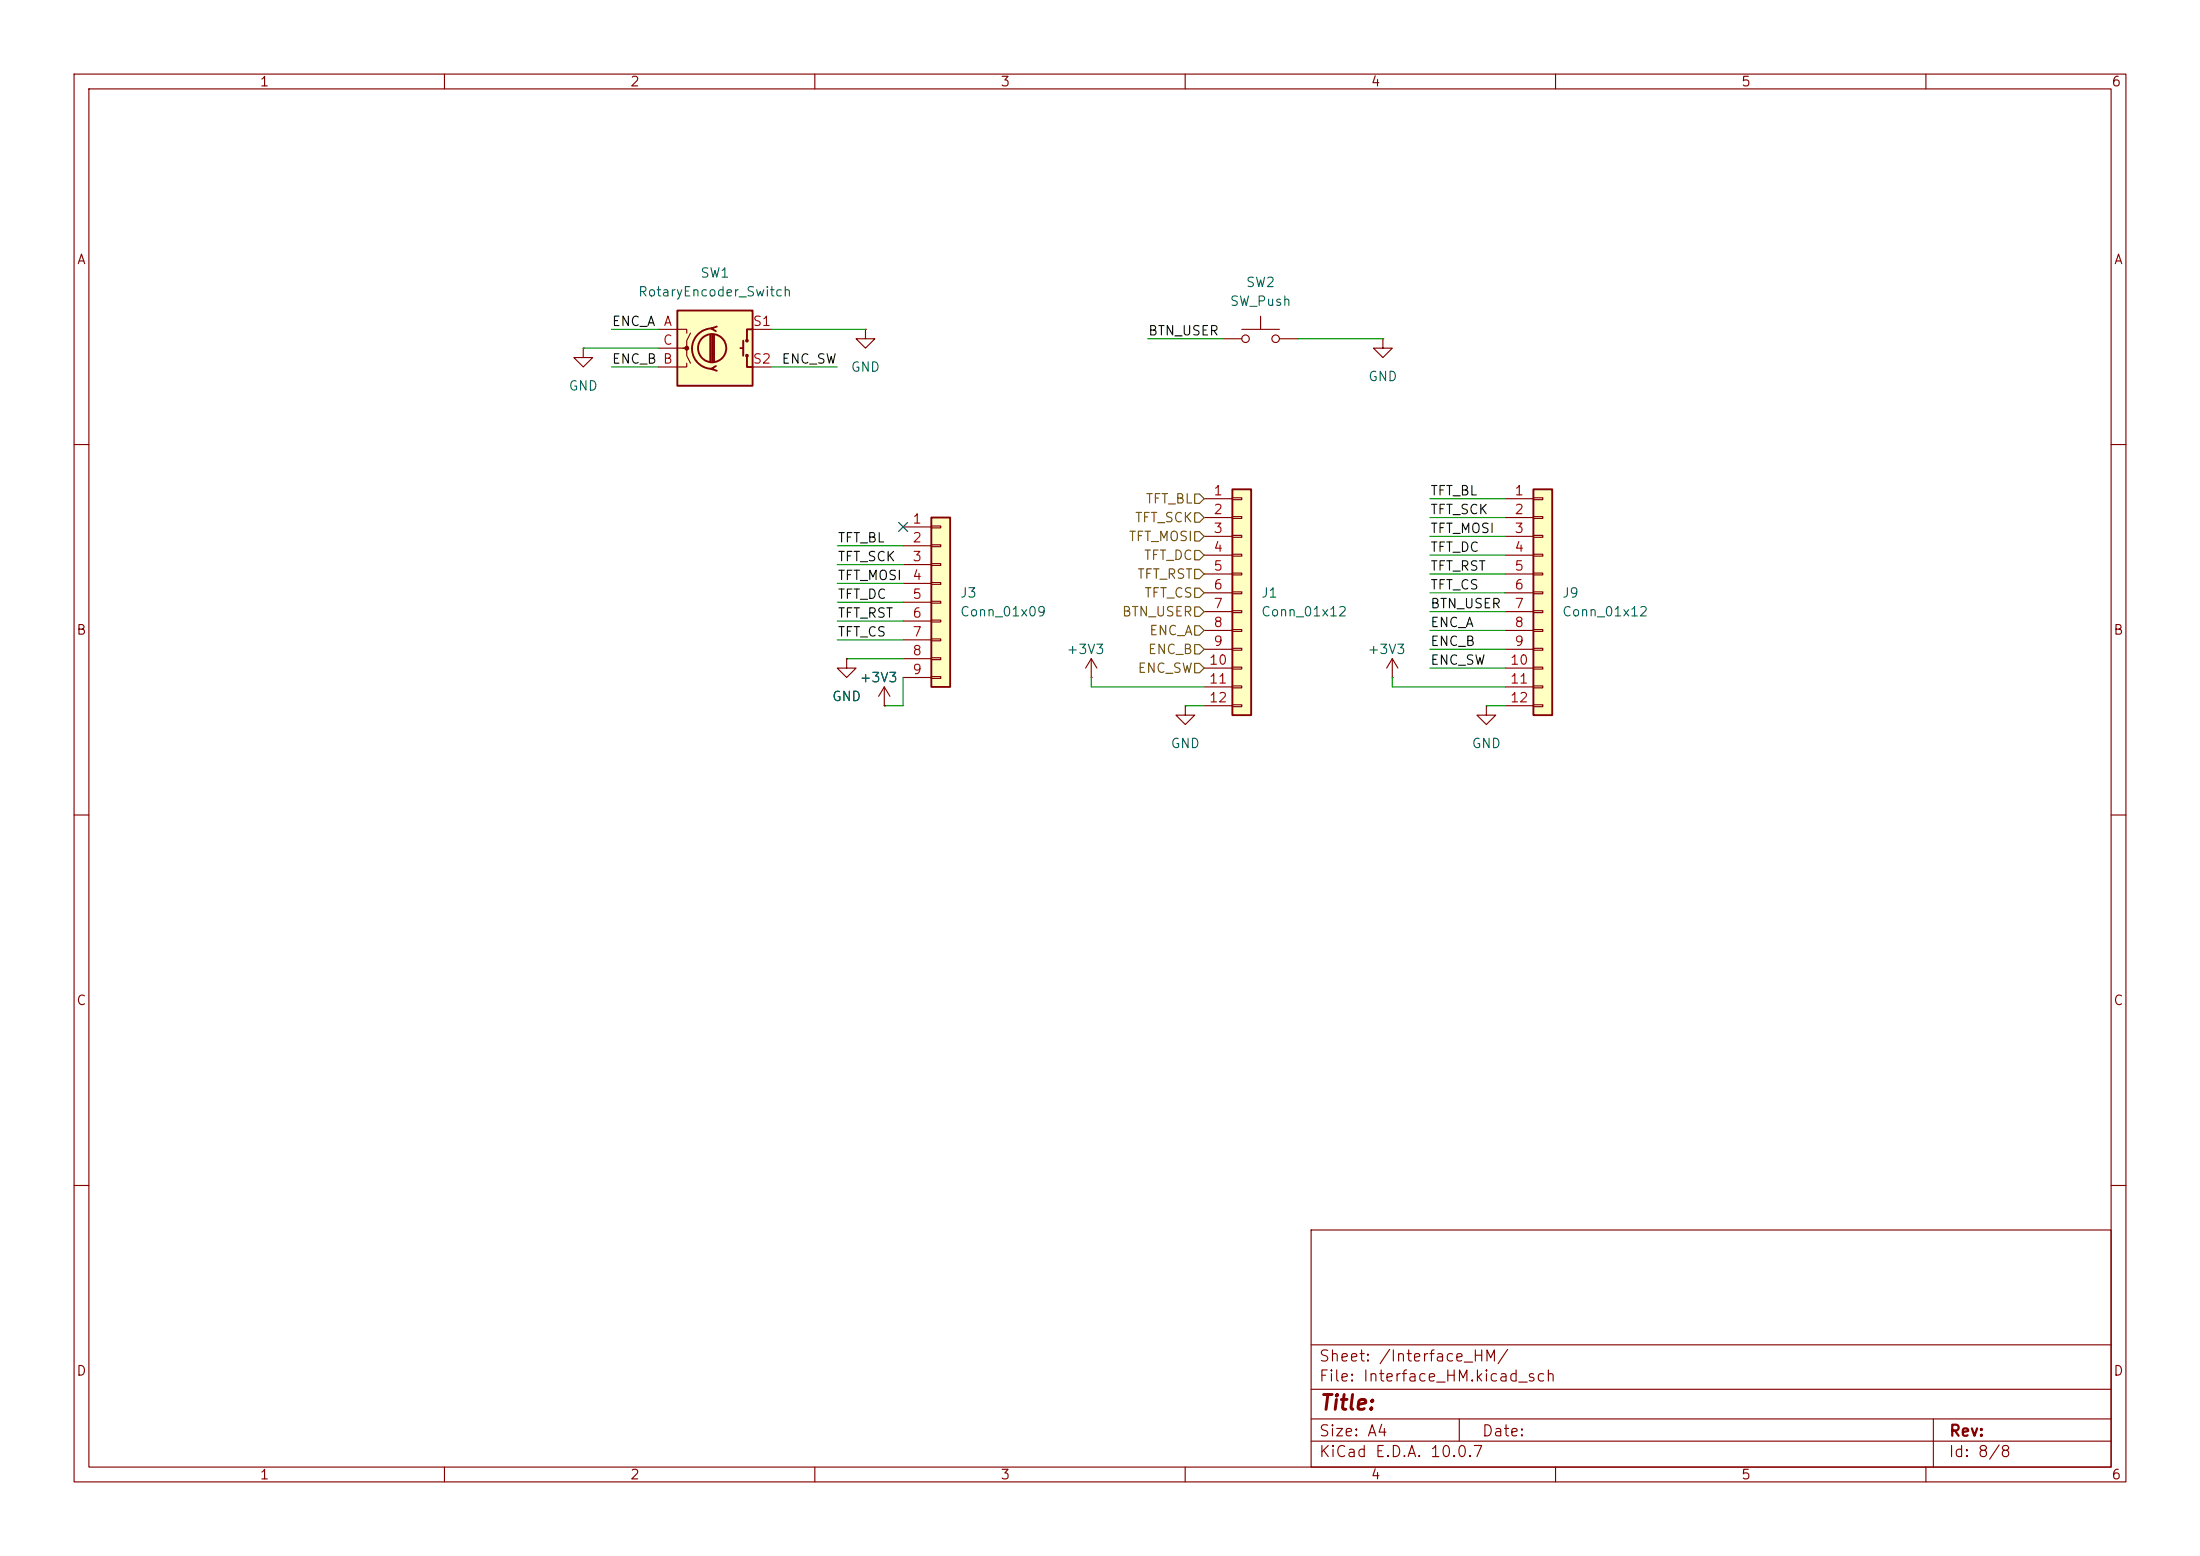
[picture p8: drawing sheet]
(kicad_sch
 (version 20260306)
 (generator "eeschema")
 (generator_version "10.0")
 (paper "A4")
 (lib_symbols
  (symbol "Connector_Generic:Conn_01x09"
   (pin_names
    (offset 1.016) (hide yes)) (exclude_from_sim no) (in_bom yes) (on_board yes)
   (in_pos_files yes)
   (duplicate_pin_numbers_are_jumpers no)
   (property "Reference" "J" (at 0 12.7 0) (show_name no) (do_not_autoplace no) (effects (font (size 1.27 1.27))))
   (property "Value" "Conn_01x09" (at 0 -12.7 0) (show_name no) (do_not_autoplace no) (effects (font (size 1.27 1.27))))
   (property "Footprint" "" (at 0 0 0) (show_name no) (do_not_autoplace no) (hide yes) (effects (font (size 1.27 1.27))))
   (property "Datasheet" "" (at 0 0 0) (show_name no) (do_not_autoplace no) (hide yes) (effects (font (size 1.27 1.27))))
   (property "Description" "Generic connector, single row, 01x09, script generated (kicad-library-utils/schlib/autogen/connector/)" (at 0 0 0) (show_name no) (do_not_autoplace no) (hide yes) (effects (font (size 1.27 1.27))))
   (symbol "Conn_01x09_1_1"
    (rectangle (start -1.27 11.43) (end 1.27 -11.43) (stroke (width 0.254) (type default)) (fill (type background)))
    (rectangle (start -1.27 10.287) (end 0 10.033) (stroke (width 0.1524) (type default)) (fill (type none)))
    (rectangle (start -1.27 7.747) (end 0 7.493) (stroke (width 0.1524) (type default)) (fill (type none)))
    (rectangle (start -1.27 5.207) (end 0 4.953) (stroke (width 0.1524) (type default)) (fill (type none)))
    (rectangle (start -1.27 2.667) (end 0 2.413) (stroke (width 0.1524) (type default)) (fill (type none)))
    (rectangle (start -1.27 0.127) (end 0 -0.127) (stroke (width 0.1524) (type default)) (fill (type none)))
    (rectangle (start -1.27 -2.413) (end 0 -2.667) (stroke (width 0.1524) (type default)) (fill (type none)))
    (rectangle (start -1.27 -4.953) (end 0 -5.207) (stroke (width 0.1524) (type default)) (fill (type none)))
    (rectangle (start -1.27 -7.493) (end 0 -7.747) (stroke (width 0.1524) (type default)) (fill (type none)))
    (rectangle (start -1.27 -10.033) (end 0 -10.287) (stroke (width 0.1524) (type default)) (fill (type none)))
    (pin passive line (at -5.08 10.16 0) (length 3.81) (name "Pin_1" (effects (font (size 1.27 1.27)))) (number "1" (effects (font (size 1.27 1.27)))))
    (pin passive line (at -5.08 7.62 0) (length 3.81) (name "Pin_2" (effects (font (size 1.27 1.27)))) (number "2" (effects (font (size 1.27 1.27)))))
    (pin passive line (at -5.08 5.08 0) (length 3.81) (name "Pin_3" (effects (font (size 1.27 1.27)))) (number "3" (effects (font (size 1.27 1.27)))))
    (pin passive line (at -5.08 2.54 0) (length 3.81) (name "Pin_4" (effects (font (size 1.27 1.27)))) (number "4" (effects (font (size 1.27 1.27)))))
    (pin passive line (at -5.08 0 0) (length 3.81) (name "Pin_5" (effects (font (size 1.27 1.27)))) (number "5" (effects (font (size 1.27 1.27)))))
    (pin passive line (at -5.08 -2.54 0) (length 3.81) (name "Pin_6" (effects (font (size 1.27 1.27)))) (number "6" (effects (font (size 1.27 1.27)))))
    (pin passive line (at -5.08 -5.08 0) (length 3.81) (name "Pin_7" (effects (font (size 1.27 1.27)))) (number "7" (effects (font (size 1.27 1.27)))))
    (pin passive line (at -5.08 -7.62 0) (length 3.81) (name "Pin_8" (effects (font (size 1.27 1.27)))) (number "8" (effects (font (size 1.27 1.27)))))
    (pin passive line (at -5.08 -10.16 0) (length 3.81) (name "Pin_9" (effects (font (size 1.27 1.27)))) (number "9" (effects (font (size 1.27 1.27))))))
   (embedded_fonts no))
  (symbol "Connector_Generic:Conn_01x12"
   (pin_names
    (offset 1.016) (hide yes)) (exclude_from_sim no) (in_bom yes) (on_board yes)
   (in_pos_files yes)
   (duplicate_pin_numbers_are_jumpers no)
   (property "Reference" "J" (at 0 15.24 0) (show_name no) (do_not_autoplace no) (effects (font (size 1.27 1.27))))
   (property "Value" "Conn_01x12" (at 0 -17.78 0) (show_name no) (do_not_autoplace no) (effects (font (size 1.27 1.27))))
   (property "Footprint" "" (at 0 0 0) (show_name no) (do_not_autoplace no) (hide yes) (effects (font (size 1.27 1.27))))
   (property "Datasheet" "" (at 0 0 0) (show_name no) (do_not_autoplace no) (hide yes) (effects (font (size 1.27 1.27))))
   (property "Description" "Generic connector, single row, 01x12, script generated (kicad-library-utils/schlib/autogen/connector/)" (at 0 0 0) (show_name no) (do_not_autoplace no) (hide yes) (effects (font (size 1.27 1.27))))
   (symbol "Conn_01x12_1_1"
    (rectangle (start -1.27 13.97) (end 1.27 -16.51) (stroke (width 0.254) (type default)) (fill (type background)))
    (rectangle (start -1.27 12.827) (end 0 12.573) (stroke (width 0.1524) (type default)) (fill (type none)))
    (rectangle (start -1.27 10.287) (end 0 10.033) (stroke (width 0.1524) (type default)) (fill (type none)))
    (rectangle (start -1.27 7.747) (end 0 7.493) (stroke (width 0.1524) (type default)) (fill (type none)))
    (rectangle (start -1.27 5.207) (end 0 4.953) (stroke (width 0.1524) (type default)) (fill (type none)))
    (rectangle (start -1.27 2.667) (end 0 2.413) (stroke (width 0.1524) (type default)) (fill (type none)))
    (rectangle (start -1.27 0.127) (end 0 -0.127) (stroke (width 0.1524) (type default)) (fill (type none)))
    (rectangle (start -1.27 -2.413) (end 0 -2.667) (stroke (width 0.1524) (type default)) (fill (type none)))
    (rectangle (start -1.27 -4.953) (end 0 -5.207) (stroke (width 0.1524) (type default)) (fill (type none)))
    (rectangle (start -1.27 -7.493) (end 0 -7.747) (stroke (width 0.1524) (type default)) (fill (type none)))
    (rectangle (start -1.27 -10.033) (end 0 -10.287) (stroke (width 0.1524) (type default)) (fill (type none)))
    (rectangle (start -1.27 -12.573) (end 0 -12.827) (stroke (width 0.1524) (type default)) (fill (type none)))
    (rectangle (start -1.27 -15.113) (end 0 -15.367) (stroke (width 0.1524) (type default)) (fill (type none)))
    (pin passive line (at -5.08 12.7 0) (length 3.81) (name "Pin_1" (effects (font (size 1.27 1.27)))) (number "1" (effects (font (size 1.27 1.27)))))
    (pin passive line (at -5.08 10.16 0) (length 3.81) (name "Pin_2" (effects (font (size 1.27 1.27)))) (number "2" (effects (font (size 1.27 1.27)))))
    (pin passive line (at -5.08 7.62 0) (length 3.81) (name "Pin_3" (effects (font (size 1.27 1.27)))) (number "3" (effects (font (size 1.27 1.27)))))
    (pin passive line (at -5.08 5.08 0) (length 3.81) (name "Pin_4" (effects (font (size 1.27 1.27)))) (number "4" (effects (font (size 1.27 1.27)))))
    (pin passive line (at -5.08 2.54 0) (length 3.81) (name "Pin_5" (effects (font (size 1.27 1.27)))) (number "5" (effects (font (size 1.27 1.27)))))
    (pin passive line (at -5.08 0 0) (length 3.81) (name "Pin_6" (effects (font (size 1.27 1.27)))) (number "6" (effects (font (size 1.27 1.27)))))
    (pin passive line (at -5.08 -2.54 0) (length 3.81) (name "Pin_7" (effects (font (size 1.27 1.27)))) (number "7" (effects (font (size 1.27 1.27)))))
    (pin passive line (at -5.08 -5.08 0) (length 3.81) (name "Pin_8" (effects (font (size 1.27 1.27)))) (number "8" (effects (font (size 1.27 1.27)))))
    (pin passive line (at -5.08 -7.62 0) (length 3.81) (name "Pin_9" (effects (font (size 1.27 1.27)))) (number "9" (effects (font (size 1.27 1.27)))))
    (pin passive line (at -5.08 -10.16 0) (length 3.81) (name "Pin_10" (effects (font (size 1.27 1.27)))) (number "10" (effects (font (size 1.27 1.27)))))
    (pin passive line (at -5.08 -12.7 0) (length 3.81) (name "Pin_11" (effects (font (size 1.27 1.27)))) (number "11" (effects (font (size 1.27 1.27)))))
    (pin passive line (at -5.08 -15.24 0) (length 3.81) (name "Pin_12" (effects (font (size 1.27 1.27)))) (number "12" (effects (font (size 1.27 1.27))))))
   (embedded_fonts no))
  (symbol "Device:RotaryEncoder_Switch"
   (pin_names
    (offset 0.254) (hide yes)) (exclude_from_sim no) (in_bom yes) (on_board yes)
   (in_pos_files yes)
   (duplicate_pin_numbers_are_jumpers no)
   (property "Reference" "SW" (at 0 6.604 0) (show_name no) (do_not_autoplace no) (effects (font (size 1.27 1.27))))
   (property "Value" "RotaryEncoder_Switch" (at 0 -6.604 0) (show_name no) (do_not_autoplace no) (effects (font (size 1.27 1.27))))
   (property "Footprint" "" (at -3.81 4.064 0) (show_name no) (do_not_autoplace no) (hide yes) (effects (font (size 1.27 1.27))))
   (property "Datasheet" "" (at 0 6.604 0) (show_name no) (do_not_autoplace no) (hide yes) (effects (font (size 1.27 1.27))))
   (property "Description" "Rotary encoder, dual channel, incremental quadrate outputs, with switch" (at 0 0 0) (show_name no) (do_not_autoplace no) (hide yes) (effects (font (size 1.27 1.27))))
   (symbol "RotaryEncoder_Switch_0_1"
    (rectangle (start -5.08 5.08) (end 5.08 -5.08) (stroke (width 0.254) (type default)) (fill (type background)))
    (polyline (pts (xy -5.08 2.54) (xy -3.81 2.54) (xy -3.81 2.032)) (stroke (width 0) (type default)) (fill (type none)))
    (polyline (pts (xy -5.08 0) (xy -3.81 0) (xy -3.81 -1.016) (xy -3.302 -2.032)) (stroke (width 0) (type default)) (fill (type none)))
    (polyline (pts (xy -5.08 -2.54) (xy -3.81 -2.54) (xy -3.81 -2.032)) (stroke (width 0) (type default)) (fill (type none)))
    (polyline (pts (xy -4.318 0) (xy -3.81 0) (xy -3.81 1.016) (xy -3.302 2.032)) (stroke (width 0) (type default)) (fill (type none)))
    (circle (center -3.81 0) (radius 0.254) (stroke (width 0) (type default)) (fill (type outline)))
    (polyline (pts (xy -0.635 -1.778) (xy -0.635 1.778)) (stroke (width 0.254) (type default)) (fill (type none)))
    (circle (center -0.381 0) (radius 1.905) (stroke (width 0.254) (type default)) (fill (type none)))
    (polyline (pts (xy -0.381 -1.778) (xy -0.381 1.778)) (stroke (width 0.254) (type default)) (fill (type none)))
    (arc (start -0.381 -2.794) (mid -3.0988 -0.0635) (end -0.381 2.667) (stroke (width 0.254) (type default)) (fill (type none)))
    (polyline (pts (xy -0.127 1.778) (xy -0.127 -1.778)) (stroke (width 0.254) (type default)) (fill (type none)))
    (polyline (pts (xy 0.254 2.921) (xy -0.508 2.667) (xy 0.127 2.286)) (stroke (width 0.254) (type default)) (fill (type none)))
    (polyline (pts (xy 0.254 -3.048) (xy -0.508 -2.794) (xy 0.127 -2.413)) (stroke (width 0.254) (type default)) (fill (type none)))
    (polyline (pts (xy 3.81 1.016) (xy 3.81 -1.016)) (stroke (width 0.254) (type default)) (fill (type none)))
    (polyline (pts (xy 3.81 0) (xy 3.429 0)) (stroke (width 0.254) (type default)) (fill (type none)))
    (circle (center 4.318 1.016) (radius 0.127) (stroke (width 0.254) (type default)) (fill (type none)))
    (circle (center 4.318 -1.016) (radius 0.127) (stroke (width 0.254) (type default)) (fill (type none)))
    (polyline (pts (xy 5.08 2.54) (xy 4.318 2.54) (xy 4.318 1.016)) (stroke (width 0.254) (type default)) (fill (type none)))
    (polyline (pts (xy 5.08 -2.54) (xy 4.318 -2.54) (xy 4.318 -1.016)) (stroke (width 0.254) (type default)) (fill (type none))))
   (symbol "RotaryEncoder_Switch_1_1"
    (pin passive line (at -7.62 2.54 0) (length 2.54) (name "A" (effects (font (size 1.27 1.27)))) (number "A" (effects (font (size 1.27 1.27)))))
    (pin passive line (at -7.62 -2.54 0) (length 2.54) (name "B" (effects (font (size 1.27 1.27)))) (number "B" (effects (font (size 1.27 1.27)))))
    (pin passive line (at -7.62 0 0) (length 2.54) (name "C" (effects (font (size 1.27 1.27)))) (number "C" (effects (font (size 1.27 1.27)))))
    (pin passive line (at 7.62 2.54 180) (length 2.54) (name "S1" (effects (font (size 1.27 1.27)))) (number "S1" (effects (font (size 1.27 1.27)))))
    (pin passive line (at 7.62 -2.54 180) (length 2.54) (name "S2" (effects (font (size 1.27 1.27)))) (number "S2" (effects (font (size 1.27 1.27))))))
   (embedded_fonts no))
  (symbol "Switch:SW_Push"
   (pin_numbers (hide yes))
   (pin_names
    (offset 1.016) (hide yes)) (exclude_from_sim no) (in_bom yes) (on_board yes)
   (in_pos_files yes)
   (duplicate_pin_numbers_are_jumpers no)
   (property "Reference" "SW" (at 1.27 2.54 0) (show_name no) (do_not_autoplace no) (effects (font (size 1.27 1.27)) (justify left)))
   (property "Value" "SW_Push" (at 0 -1.524 0) (show_name no) (do_not_autoplace no) (effects (font (size 1.27 1.27))))
   (property "Footprint" "" (at 0 5.08 0) (show_name no) (do_not_autoplace no) (hide yes) (effects (font (size 1.27 1.27))))
   (property "Datasheet" "" (at 0 5.08 0) (show_name no) (do_not_autoplace no) (hide yes) (effects (font (size 1.27 1.27))))
   (property "Description" "Push button switch, generic, two pins" (at 0 0 0) (show_name no) (do_not_autoplace no) (hide yes) (effects (font (size 1.27 1.27))))
   (symbol "SW_Push_0_1"
    (circle (center -2.032 0) (radius 0.508) (stroke (width 0) (type default)) (fill (type none)))
    (polyline (pts (xy 0 1.27) (xy 0 3.048)) (stroke (width 0) (type default)) (fill (type none)))
    (circle (center 2.032 0) (radius 0.508) (stroke (width 0) (type default)) (fill (type none)))
    (polyline (pts (xy 2.54 1.27) (xy -2.54 1.27)) (stroke (width 0) (type default)) (fill (type none)))
    (pin passive line (at -5.08 0 0) (length 2.54) (name "1" (effects (font (size 1.27 1.27)))) (number "1" (effects (font (size 1.27 1.27)))))
    (pin passive line (at 5.08 0 180) (length 2.54) (name "2" (effects (font (size 1.27 1.27)))) (number "2" (effects (font (size 1.27 1.27))))))
   (embedded_fonts no))
  (symbol "power:+3V3"
   (power global)
   (pin_numbers (hide yes))
   (pin_names
    (offset 0) (hide yes)) (exclude_from_sim no) (in_bom yes) (on_board yes)
   (in_pos_files yes)
   (duplicate_pin_numbers_are_jumpers no)
   (property "Reference" "#PWR" (at 0 -3.81 0) (show_name no) (do_not_autoplace no) (hide yes) (effects (font (size 1.27 1.27))))
   (property "Value" "+3V3" (at 0 3.556 0) (show_name no) (do_not_autoplace no) (effects (font (size 1.27 1.27))))
   (property "Footprint" "" (at 0 0 0) (show_name no) (do_not_autoplace no) (hide yes) (effects (font (size 1.27 1.27))))
   (property "Datasheet" "" (at 0 0 0) (show_name no) (do_not_autoplace no) (hide yes) (effects (font (size 1.27 1.27))))
   (property "Description" "Power symbol creates a global label with name \"+3V3\"" (at 0 0 0) (show_name no) (do_not_autoplace no) (hide yes) (effects (font (size 1.27 1.27))))
   (symbol "+3V3_0_1"
    (polyline (pts (xy -0.762 1.27) (xy 0 2.54)) (stroke (width 0) (type default)) (fill (type none)))
    (polyline (pts (xy 0 2.54) (xy 0.762 1.27)) (stroke (width 0) (type default)) (fill (type none)))
    (polyline (pts (xy 0 0) (xy 0 2.54)) (stroke (width 0) (type default)) (fill (type none))))
   (symbol "+3V3_1_1"
    (pin power_in line (at 0 0 90) (length 0) (name "" (effects (font (size 1.27 1.27)))) (number "1" (effects (font (size 1.27 1.27))))))
   (embedded_fonts no))
  (symbol "power:GND"
   (power global)
   (pin_numbers (hide yes))
   (pin_names
    (offset 0) (hide yes)) (exclude_from_sim no) (in_bom yes) (on_board yes)
   (in_pos_files yes)
   (duplicate_pin_numbers_are_jumpers no)
   (property "Reference" "#PWR" (at 0 -6.35 0) (show_name no) (do_not_autoplace no) (hide yes) (effects (font (size 1.27 1.27))))
   (property "Value" "GND" (at 0 -3.81 0) (show_name no) (do_not_autoplace no) (effects (font (size 1.27 1.27))))
   (property "Footprint" "" (at 0 0 0) (show_name no) (do_not_autoplace no) (hide yes) (effects (font (size 1.27 1.27))))
   (property "Datasheet" "" (at 0 0 0) (show_name no) (do_not_autoplace no) (hide yes) (effects (font (size 1.27 1.27))))
   (property "Description" "Power symbol creates a global label with name \"GND\" , ground" (at 0 0 0) (show_name no) (do_not_autoplace no) (hide yes) (effects (font (size 1.27 1.27))))
   (symbol "GND_0_1"
    (polyline (pts (xy 0 0) (xy 0 -1.27) (xy 1.27 -1.27) (xy 0 -2.54) (xy -1.27 -1.27) (xy 0 -1.27)) (stroke (width 0) (type default)) (fill (type none))))
   (symbol "GND_1_1"
    (pin power_in line (at 0 0 270) (length 0) (name "" (effects (font (size 1.27 1.27)))) (number "1" (effects (font (size 1.27 1.27))))))
   (embedded_fonts no)))
 (no_connect
  (at 121.92 71.12))
 (wire
  (pts (xy 193.04 80.01) (xy 203.2 80.01))
  (stroke (width 0) (type default)))
 (wire
  (pts (xy 203.2 92.71) (xy 187.96 92.71))
  (stroke (width 0) (type default)))
 (wire
  (pts (xy 113.03 81.28) (xy 121.92 81.28))
  (stroke (width 0) (type default)))
 (wire
  (pts (xy 114.3 88.9) (xy 121.92 88.9))
  (stroke (width 0) (type default)))
 (wire
  (pts (xy 78.74 46.99) (xy 88.9 46.99))
  (stroke (width 0) (type default)))
 (wire
  (pts (xy 113.03 86.36) (xy 121.92 86.36))
  (stroke (width 0) (type default)))
 (wire
  (pts (xy 193.04 69.85) (xy 203.2 69.85))
  (stroke (width 0) (type default)))
 (wire
  (pts (xy 193.04 74.93) (xy 203.2 74.93))
  (stroke (width 0) (type default)))
 (wire
  (pts (xy 162.56 92.71) (xy 147.32 92.71))
  (stroke (width 0) (type default)))
 (wire
  (pts (xy 82.55 49.53) (xy 88.9 49.53))
  (stroke (width 0) (type default)))
 (wire
  (pts (xy 193.04 85.09) (xy 203.2 85.09))
  (stroke (width 0) (type default)))
 (wire
  (pts (xy 154.94 45.72) (xy 165.1 45.72))
  (stroke (width 0) (type default)))
 (wire
  (pts (xy 104.14 44.45) (xy 116.84 44.45))
  (stroke (width 0) (type default)))
 (wire
  (pts (xy 200.66 95.25) (xy 203.2 95.25))
  (stroke (width 0) (type default)))
 (wire
  (pts (xy 193.04 77.47) (xy 203.2 77.47))
  (stroke (width 0) (type default)))
 (wire
  (pts (xy 104.14 49.53) (xy 113.03 49.53))
  (stroke (width 0) (type default)))
 (wire
  (pts (xy 121.92 95.25) (xy 119.38 95.25))
  (stroke (width 0) (type default)))
 (wire
  (pts (xy 113.03 76.2) (xy 121.92 76.2))
  (stroke (width 0) (type default)))
 (wire
  (pts (xy 193.04 87.63) (xy 203.2 87.63))
  (stroke (width 0) (type default)))
 (wire
  (pts (xy 193.04 82.55) (xy 203.2 82.55))
  (stroke (width 0) (type default)))
 (wire
  (pts (xy 187.96 92.71) (xy 187.96 91.44))
  (stroke (width 0) (type default)))
 (wire
  (pts (xy 82.55 44.45) (xy 88.9 44.45))
  (stroke (width 0) (type default)))
 (wire
  (pts (xy 193.04 90.17) (xy 203.2 90.17))
  (stroke (width 0) (type default)))
 (wire
  (pts (xy 121.92 91.44) (xy 121.92 95.25))
  (stroke (width 0) (type default)))
 (wire
  (pts (xy 147.32 92.71) (xy 147.32 91.44))
  (stroke (width 0) (type default)))
 (wire
  (pts (xy 160.02 95.25) (xy 162.56 95.25))
  (stroke (width 0) (type default)))
 (wire
  (pts (xy 193.04 72.39) (xy 203.2 72.39))
  (stroke (width 0) (type default)))
 (wire
  (pts (xy 113.03 83.82) (xy 121.92 83.82))
  (stroke (width 0) (type default)))
 (wire
  (pts (xy 175.26 45.72) (xy 186.69 45.72))
  (stroke (width 0) (type default)))
 (wire
  (pts (xy 193.04 67.31) (xy 203.2 67.31))
  (stroke (width 0) (type default)))
 (wire
  (pts (xy 113.03 78.74) (xy 121.92 78.74))
  (stroke (width 0) (type default)))
 (wire
  (pts (xy 113.03 73.66) (xy 121.92 73.66))
  (stroke (width 0) (type default)))
 (label "ENC_A"
  (at 193.04 85.09 0)
  (effects (font (size 1.27 1.27)) (justify left bottom)))
 (label "TFT_DC"
  (at 193.04 74.93 0)
  (effects (font (size 1.27 1.27)) (justify left bottom)))
 (label "ENC_SW"
  (at 113.03 49.53 180)
  (effects (font (size 1.27 1.27)) (justify right bottom)))
 (label "TFT_RST"
  (at 113.03 83.82 0)
  (effects (font (size 1.27 1.27)) (justify left bottom)))
 (label "ENC_A"
  (at 82.55 44.45 0)
  (effects (font (size 1.27 1.27)) (justify left bottom)))
 (label "TFT_SCK"
  (at 113.03 76.2 0)
  (effects (font (size 1.27 1.27)) (justify left bottom)))
 (label "TFT_BL"
  (at 193.04 67.31 0)
  (effects (font (size 1.27 1.27)) (justify left bottom)))
 (label "ENC_B"
  (at 193.04 87.63 0)
  (effects (font (size 1.27 1.27)) (justify left bottom)))
 (label "BTN_USER"
  (at 154.94 45.72 0)
  (effects (font (size 1.27 1.27)) (justify left bottom)))
 (label "TFT_MOSI"
  (at 193.04 72.39 0)
  (effects (font (size 1.27 1.27)) (justify left bottom)))
 (label "TFT_BL"
  (at 113.03 73.66 0)
  (effects (font (size 1.27 1.27)) (justify left bottom)))
 (label "TFT_MOSI"
  (at 113.03 78.74 0)
  (effects (font (size 1.27 1.27)) (justify left bottom)))
 (label "TFT_SCK"
  (at 193.04 69.85 0)
  (effects (font (size 1.27 1.27)) (justify left bottom)))
 (label "TFT_CS"
  (at 193.04 80.01 0)
  (effects (font (size 1.27 1.27)) (justify left bottom)))
 (label "TFT_DC"
  (at 113.03 81.28 0)
  (effects (font (size 1.27 1.27)) (justify left bottom)))
 (label "TFT_CS"
  (at 113.03 86.36 0)
  (effects (font (size 1.27 1.27)) (justify left bottom)))
 (label "BTN_USER"
  (at 193.04 82.55 0)
  (effects (font (size 1.27 1.27)) (justify left bottom)))
 (label "ENC_B"
  (at 82.55 49.53 0)
  (effects (font (size 1.27 1.27)) (justify left bottom)))
 (label "TFT_RST"
  (at 193.04 77.47 0)
  (effects (font (size 1.27 1.27)) (justify left bottom)))
 (label "ENC_SW"
  (at 193.04 90.17 0)
  (effects (font (size 1.27 1.27)) (justify left bottom)))
 (hierarchical_label "TFT_RST"
  (shape input)
  (at 162.56 77.47 180)
  (effects (font (size 1.27 1.27)) (justify right)))
 (hierarchical_label "BTN_USER"
  (shape input)
  (at 162.56 82.55 180)
  (effects (font (size 1.27 1.27)) (justify right)))
 (hierarchical_label "ENC_B"
  (shape input)
  (at 162.56 87.63 180)
  (effects (font (size 1.27 1.27)) (justify right)))
 (hierarchical_label "TFT_BL"
  (shape input)
  (at 162.56 67.31 180)
  (effects (font (size 1.27 1.27)) (justify right)))
 (hierarchical_label "ENC_SW"
  (shape input)
  (at 162.56 90.17 180)
  (effects (font (size 1.27 1.27)) (justify right)))
 (hierarchical_label "TFT_SCK"
  (shape input)
  (at 162.56 69.85 180)
  (effects (font (size 1.27 1.27)) (justify right)))
 (hierarchical_label "TFT_DC"
  (shape input)
  (at 162.56 74.93 180)
  (effects (font (size 1.27 1.27)) (justify right)))
 (hierarchical_label "ENC_A"
  (shape input)
  (at 162.56 85.09 180)
  (effects (font (size 1.27 1.27)) (justify right)))
 (hierarchical_label "TFT_MOSI"
  (shape input)
  (at 162.56 72.39 180)
  (effects (font (size 1.27 1.27)) (justify right)))
 (hierarchical_label "TFT_CS"
  (shape input)
  (at 162.56 80.01 180)
  (effects (font (size 1.27 1.27)) (justify right)))
 (symbol
  (lib_id "power:GND")
  (at 114.3 88.9 0)
  (unit 1)
  (body_style 1)
  (exclude_from_sim no)
  (in_bom yes)
  (on_board yes)
  (in_pos_files yes)
  (dnp no)
  (fields_autoplaced yes)
  (property "Reference" "#PWR026" (at 114.3 95.25 0) (hide yes) (show_name no) (do_not_autoplace no) (effects (font (size 1.27 1.27))))
  (property "Value" "GND" (at 114.3 93.98 0) (show_name no) (do_not_autoplace no) (effects (font (size 1.27 1.27))))
  (property "Footprint" "" (at 114.3 88.9 0) (hide yes) (show_name no) (do_not_autoplace no) (effects (font (size 1.27 1.27))))
  (property "Datasheet" "" (at 114.3 88.9 0) (hide yes) (show_name no) (do_not_autoplace no) (effects (font (size 1.27 1.27))))
  (property "Description" "Power symbol creates a global label with name \"GND\" , ground" (at 114.3 88.9 0) (hide yes) (show_name no) (do_not_autoplace no) (effects (font (size 1.27 1.27))))
  (pin "1"))
 (symbol
  (lib_id "Connector_Generic:Conn_01x12")
  (at 208.28 80.01 0)
  (unit 1)
  (body_style 1)
  (exclude_from_sim no)
  (in_bom yes)
  (on_board yes)
  (in_pos_files yes)
  (dnp no)
  (fields_autoplaced yes)
  (property "Reference" "J9" (at 210.82 80.0099 0) (show_name no) (do_not_autoplace no) (effects (font (size 1.27 1.27)) (justify left)))
  (property "Value" "Conn_01x12" (at 210.82 82.5499 0) (show_name no) (do_not_autoplace no) (effects (font (size 1.27 1.27)) (justify left)))
  (property "Footprint" "Connector_PinHeader_2.54mm:PinHeader_1x12_P2.54mm_Vertical" (at 208.28 80.01 0) (hide yes) (show_name no) (do_not_autoplace no) (effects (font (size 1.27 1.27))))
  (property "Datasheet" "" (at 208.28 80.01 0) (hide yes) (show_name no) (do_not_autoplace no) (effects (font (size 1.27 1.27))))
  (property "Description" "Generic connector, single row, 01x12, script generated (kicad-library-utils/schlib/autogen/connector/)" (at 208.28 80.01 0) (hide yes) (show_name no) (do_not_autoplace no) (effects (font (size 1.27 1.27))))
  (pin "1")
  (pin "3")
  (pin "2")
  (pin "9")
  (pin "5")
  (pin "6")
  (pin "10")
  (pin "7")
  (pin "8")
  (pin "4")
  (pin "11")
  (pin "12"))
 (symbol
  (lib_id "power:+3V3")
  (at 147.32 91.44 0)
  (unit 1)
  (body_style 1)
  (exclude_from_sim no)
  (in_bom yes)
  (on_board yes)
  (in_pos_files yes)
  (dnp no)
  (property "Reference" "#PWR038" (at 147.32 95.25 0) (hide yes) (show_name no) (do_not_autoplace no) (effects (font (size 1.27 1.27))))
  (property "Value" "+3V3" (at 146.558 87.63 0) (show_name no) (do_not_autoplace no) (effects (font (size 1.27 1.27))))
  (property "Footprint" "" (at 147.32 91.44 0) (hide yes) (show_name no) (do_not_autoplace no) (effects (font (size 1.27 1.27))))
  (property "Datasheet" "" (at 147.32 91.44 0) (hide yes) (show_name no) (do_not_autoplace no) (effects (font (size 1.27 1.27))))
  (property "Description" "Power symbol creates a global label with name \"+3V3\"" (at 147.32 91.44 0) (hide yes) (show_name no) (do_not_autoplace no) (effects (font (size 1.27 1.27))))
  (pin "1"))
 (symbol
  (lib_id "power:+3V3")
  (at 119.38 95.25 0)
  (unit 1)
  (body_style 1)
  (exclude_from_sim no)
  (in_bom yes)
  (on_board yes)
  (in_pos_files yes)
  (dnp no)
  (property "Reference" "#PWR027" (at 119.38 99.06 0) (hide yes) (show_name no) (do_not_autoplace no) (effects (font (size 1.27 1.27))))
  (property "Value" "+3V3" (at 118.618 91.44 0) (show_name no) (do_not_autoplace no) (effects (font (size 1.27 1.27))))
  (property "Footprint" "" (at 119.38 95.25 0) (hide yes) (show_name no) (do_not_autoplace no) (effects (font (size 1.27 1.27))))
  (property "Datasheet" "" (at 119.38 95.25 0) (hide yes) (show_name no) (do_not_autoplace no) (effects (font (size 1.27 1.27))))
  (property "Description" "Power symbol creates a global label with name \"+3V3\"" (at 119.38 95.25 0) (hide yes) (show_name no) (do_not_autoplace no) (effects (font (size 1.27 1.27))))
  (pin "1"))
 (symbol
  (lib_id "Switch:SW_Push")
  (at 170.18 45.72 0)
  (unit 1)
  (body_style 1)
  (exclude_from_sim no)
  (in_bom yes)
  (on_board yes)
  (in_pos_files yes)
  (dnp no)
  (fields_autoplaced yes)
  (property "Reference" "SW2" (at 170.18 38.1 0) (show_name no) (do_not_autoplace no) (effects (font (size 1.27 1.27))))
  (property "Value" "SW_Push" (at 170.18 40.64 0) (show_name no) (do_not_autoplace no) (effects (font (size 1.27 1.27))))
  (property "Footprint" "Button_Switch_THT:SW_PUSH_6mm" (at 170.18 40.64 0) (hide yes) (show_name no) (do_not_autoplace no) (effects (font (size 1.27 1.27))))
  (property "Datasheet" "" (at 170.18 40.64 0) (hide yes) (show_name no) (do_not_autoplace no) (effects (font (size 1.27 1.27))))
  (property "Description" "Push button switch, generic, two pins" (at 170.18 45.72 0) (hide yes) (show_name no) (do_not_autoplace no) (effects (font (size 1.27 1.27))))
  (pin "2")
  (pin "1"))
 (symbol
  (lib_id "power:+3V3")
  (at 187.96 91.44 0)
  (unit 1)
  (body_style 1)
  (exclude_from_sim no)
  (in_bom yes)
  (on_board yes)
  (in_pos_files yes)
  (dnp no)
  (property "Reference" "#PWR0124" (at 187.96 95.25 0) (hide yes) (show_name no) (do_not_autoplace no) (effects (font (size 1.27 1.27))))
  (property "Value" "+3V3" (at 187.198 87.63 0) (show_name no) (do_not_autoplace no) (effects (font (size 1.27 1.27))))
  (property "Footprint" "" (at 187.96 91.44 0) (hide yes) (show_name no) (do_not_autoplace no) (effects (font (size 1.27 1.27))))
  (property "Datasheet" "" (at 187.96 91.44 0) (hide yes) (show_name no) (do_not_autoplace no) (effects (font (size 1.27 1.27))))
  (property "Description" "Power symbol creates a global label with name \"+3V3\"" (at 187.96 91.44 0) (hide yes) (show_name no) (do_not_autoplace no) (effects (font (size 1.27 1.27))))
  (pin "1"))
 (symbol
  (lib_id "Connector_Generic:Conn_01x12")
  (at 167.64 80.01 0)
  (unit 1)
  (body_style 1)
  (exclude_from_sim no)
  (in_bom yes)
  (on_board yes)
  (in_pos_files yes)
  (dnp no)
  (fields_autoplaced yes)
  (property "Reference" "J1" (at 170.18 80.0099 0) (show_name no) (do_not_autoplace no) (effects (font (size 1.27 1.27)) (justify left)))
  (property "Value" "Conn_01x12" (at 170.18 82.5499 0) (show_name no) (do_not_autoplace no) (effects (font (size 1.27 1.27)) (justify left)))
  (property "Footprint" "Connector_PinHeader_2.54mm:PinHeader_1x12_P2.54mm_Vertical" (at 167.64 80.01 0) (hide yes) (show_name no) (do_not_autoplace no) (effects (font (size 1.27 1.27))))
  (property "Datasheet" "" (at 167.64 80.01 0) (hide yes) (show_name no) (do_not_autoplace no) (effects (font (size 1.27 1.27))))
  (property "Description" "Generic connector, single row, 01x12, script generated (kicad-library-utils/schlib/autogen/connector/)" (at 167.64 80.01 0) (hide yes) (show_name no) (do_not_autoplace no) (effects (font (size 1.27 1.27))))
  (pin "1")
  (pin "3")
  (pin "2")
  (pin "9")
  (pin "5")
  (pin "6")
  (pin "10")
  (pin "7")
  (pin "8")
  (pin "4")
  (pin "11")
  (pin "12"))
 (symbol
  (lib_id "Device:RotaryEncoder_Switch")
  (at 96.52 46.99 0)
  (unit 1)
  (body_style 1)
  (exclude_from_sim no)
  (in_bom yes)
  (on_board yes)
  (in_pos_files yes)
  (dnp no)
  (fields_autoplaced yes)
  (property "Reference" "SW1" (at 96.52 36.83 0) (show_name no) (do_not_autoplace no) (effects (font (size 1.27 1.27))))
  (property "Value" "RotaryEncoder_Switch" (at 96.52 39.37 0) (show_name no) (do_not_autoplace no) (effects (font (size 1.27 1.27))))
  (property "Footprint" "Rotary_Encoder:RotaryEncoder_Alps_EC11E-Switch_Vertical_H20mm_CircularMountingHoles" (at 92.71 42.926 0) (hide yes) (show_name no) (do_not_autoplace no) (effects (font (size 1.27 1.27))))
  (property "Datasheet" "" (at 96.52 40.386 0) (hide yes) (show_name no) (do_not_autoplace no) (effects (font (size 1.27 1.27))))
  (property "Description" "Rotary encoder, dual channel, incremental quadrate outputs, with switch" (at 96.52 46.99 0) (hide yes) (show_name no) (do_not_autoplace no) (effects (font (size 1.27 1.27))))
  (pin "S1")
  (pin "A")
  (pin "B")
  (pin "C")
  (pin "S2"))
 (symbol
  (lib_id "power:GND")
  (at 160.02 95.25 0)
  (unit 1)
  (body_style 1)
  (exclude_from_sim no)
  (in_bom yes)
  (on_board yes)
  (in_pos_files yes)
  (dnp no)
  (fields_autoplaced yes)
  (property "Reference" "#PWR0104" (at 160.02 101.6 0) (hide yes) (show_name no) (do_not_autoplace no) (effects (font (size 1.27 1.27))))
  (property "Value" "GND" (at 160.02 100.33 0) (show_name no) (do_not_autoplace no) (effects (font (size 1.27 1.27))))
  (property "Footprint" "" (at 160.02 95.25 0) (hide yes) (show_name no) (do_not_autoplace no) (effects (font (size 1.27 1.27))))
  (property "Datasheet" "" (at 160.02 95.25 0) (hide yes) (show_name no) (do_not_autoplace no) (effects (font (size 1.27 1.27))))
  (property "Description" "Power symbol creates a global label with name \"GND\" , ground" (at 160.02 95.25 0) (hide yes) (show_name no) (do_not_autoplace no) (effects (font (size 1.27 1.27))))
  (pin "1"))
 (symbol
  (lib_id "power:GND")
  (at 200.66 95.25 0)
  (unit 1)
  (body_style 1)
  (exclude_from_sim no)
  (in_bom yes)
  (on_board yes)
  (in_pos_files yes)
  (dnp no)
  (fields_autoplaced yes)
  (property "Reference" "#PWR0125" (at 200.66 101.6 0) (hide yes) (show_name no) (do_not_autoplace no) (effects (font (size 1.27 1.27))))
  (property "Value" "GND" (at 200.66 100.33 0) (show_name no) (do_not_autoplace no) (effects (font (size 1.27 1.27))))
  (property "Footprint" "" (at 200.66 95.25 0) (hide yes) (show_name no) (do_not_autoplace no) (effects (font (size 1.27 1.27))))
  (property "Datasheet" "" (at 200.66 95.25 0) (hide yes) (show_name no) (do_not_autoplace no) (effects (font (size 1.27 1.27))))
  (property "Description" "Power symbol creates a global label with name \"GND\" , ground" (at 200.66 95.25 0) (hide yes) (show_name no) (do_not_autoplace no) (effects (font (size 1.27 1.27))))
  (pin "1"))
 (symbol
  (lib_id "power:GND")
  (at 116.84 44.45 0)
  (unit 1)
  (body_style 1)
  (exclude_from_sim no)
  (in_bom yes)
  (on_board yes)
  (in_pos_files yes)
  (dnp no)
  (fields_autoplaced yes)
  (property "Reference" "#PWR024" (at 116.84 50.8 0) (hide yes) (show_name no) (do_not_autoplace no) (effects (font (size 1.27 1.27))))
  (property "Value" "GND" (at 116.84 49.53 0) (show_name no) (do_not_autoplace no) (effects (font (size 1.27 1.27))))
  (property "Footprint" "" (at 116.84 44.45 0) (hide yes) (show_name no) (do_not_autoplace no) (effects (font (size 1.27 1.27))))
  (property "Datasheet" "" (at 116.84 44.45 0) (hide yes) (show_name no) (do_not_autoplace no) (effects (font (size 1.27 1.27))))
  (property "Description" "Power symbol creates a global label with name \"GND\" , ground" (at 116.84 44.45 0) (hide yes) (show_name no) (do_not_autoplace no) (effects (font (size 1.27 1.27))))
  (pin "1"))
 (symbol
  (lib_id "Connector_Generic:Conn_01x09")
  (at 127 81.28 0)
  (unit 1)
  (body_style 1)
  (exclude_from_sim no)
  (in_bom yes)
  (on_board yes)
  (in_pos_files yes)
  (dnp no)
  (fields_autoplaced yes)
  (property "Reference" "J3" (at 129.54 80.0099 0) (show_name no) (do_not_autoplace no) (effects (font (size 1.27 1.27)) (justify left)))
  (property "Value" "Conn_01x09" (at 129.54 82.5499 0) (show_name no) (do_not_autoplace no) (effects (font (size 1.27 1.27)) (justify left)))
  (property "Footprint" "Connector_PinHeader_2.54mm:PinHeader_1x09_P2.54mm_Vertical" (at 127 81.28 0) (hide yes) (show_name no) (do_not_autoplace no) (effects (font (size 1.27 1.27))))
  (property "Datasheet" "" (at 127 81.28 0) (hide yes) (show_name no) (do_not_autoplace no) (effects (font (size 1.27 1.27))))
  (property "Description" "Generic connector, single row, 01x09, script generated (kicad-library-utils/schlib/autogen/connector/)" (at 127 81.28 0) (hide yes) (show_name no) (do_not_autoplace no) (effects (font (size 1.27 1.27))))
  (pin "4")
  (pin "1")
  (pin "2")
  (pin "3")
  (pin "7")
  (pin "6")
  (pin "5")
  (pin "8")
  (pin "9"))
 (symbol
  (lib_id "power:GND")
  (at 186.69 45.72 0)
  (unit 1)
  (body_style 1)
  (exclude_from_sim no)
  (in_bom yes)
  (on_board yes)
  (in_pos_files yes)
  (dnp no)
  (fields_autoplaced yes)
  (property "Reference" "#PWR025" (at 186.69 52.07 0) (hide yes) (show_name no) (do_not_autoplace no) (effects (font (size 1.27 1.27))))
  (property "Value" "GND" (at 186.69 50.8 0) (show_name no) (do_not_autoplace no) (effects (font (size 1.27 1.27))))
  (property "Footprint" "" (at 186.69 45.72 0) (hide yes) (show_name no) (do_not_autoplace no) (effects (font (size 1.27 1.27))))
  (property "Datasheet" "" (at 186.69 45.72 0) (hide yes) (show_name no) (do_not_autoplace no) (effects (font (size 1.27 1.27))))
  (property "Description" "Power symbol creates a global label with name \"GND\" , ground" (at 186.69 45.72 0) (hide yes) (show_name no) (do_not_autoplace no) (effects (font (size 1.27 1.27))))
  (pin "1"))
 (symbol
  (lib_id "power:GND")
  (at 78.74 46.99 0)
  (unit 1)
  (body_style 1)
  (exclude_from_sim no)
  (in_bom yes)
  (on_board yes)
  (in_pos_files yes)
  (dnp no)
  (fields_autoplaced yes)
  (property "Reference" "#PWR023" (at 78.74 53.34 0) (hide yes) (show_name no) (do_not_autoplace no) (effects (font (size 1.27 1.27))))
  (property "Value" "GND" (at 78.74 52.07 0) (show_name no) (do_not_autoplace no) (effects (font (size 1.27 1.27))))
  (property "Footprint" "" (at 78.74 46.99 0) (hide yes) (show_name no) (do_not_autoplace no) (effects (font (size 1.27 1.27))))
  (property "Datasheet" "" (at 78.74 46.99 0) (hide yes) (show_name no) (do_not_autoplace no) (effects (font (size 1.27 1.27))))
  (property "Description" "Power symbol creates a global label with name \"GND\" , ground" (at 78.74 46.99 0) (hide yes) (show_name no) (do_not_autoplace no) (effects (font (size 1.27 1.27))))
  (pin "1")))
